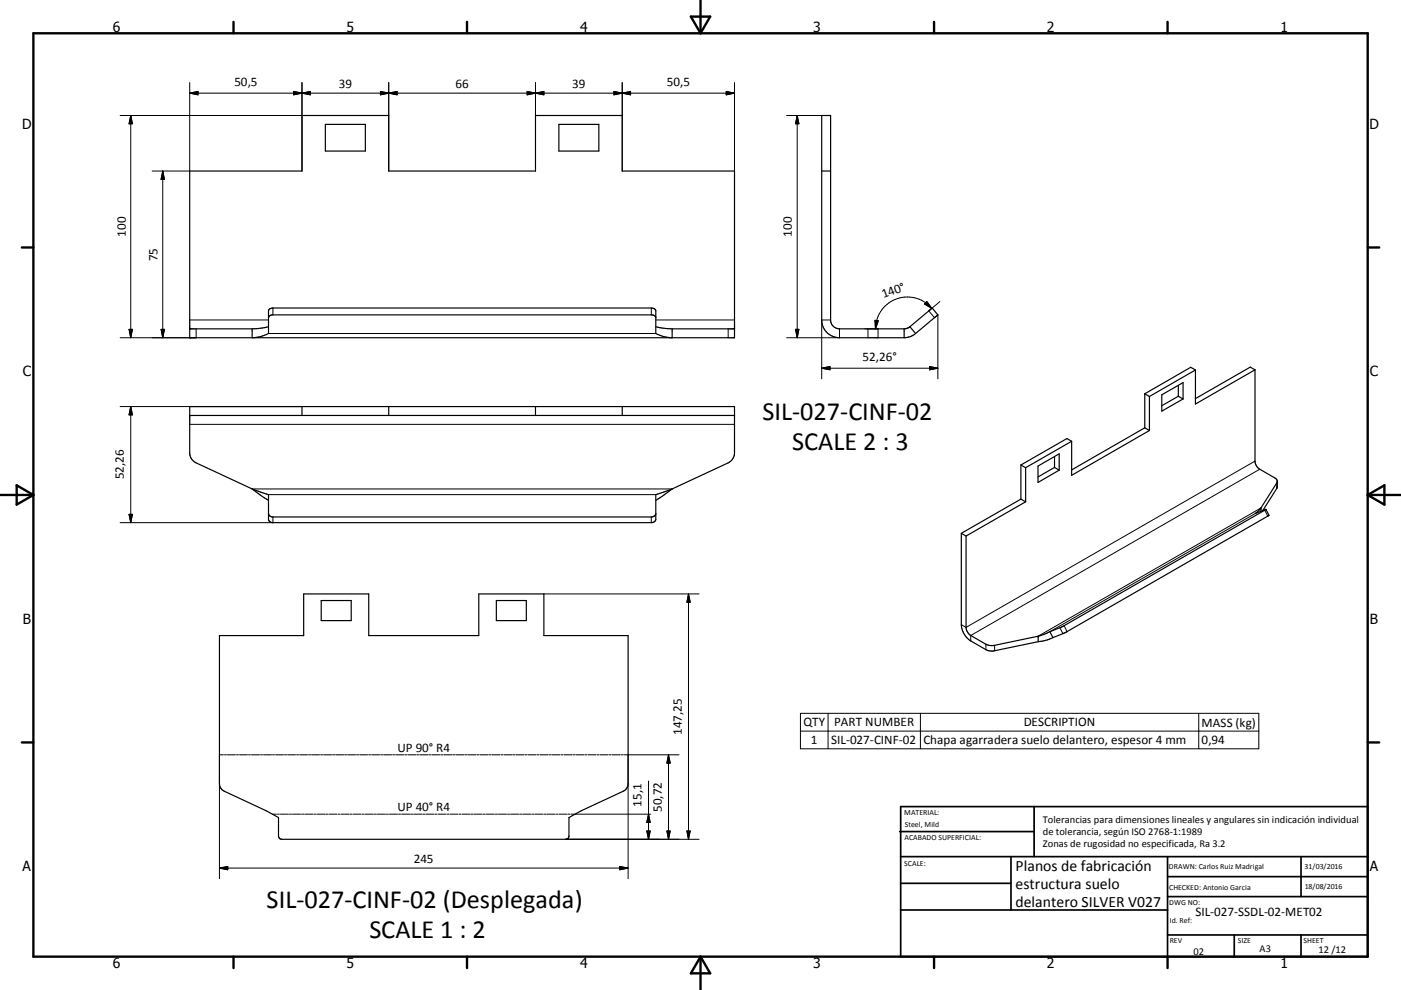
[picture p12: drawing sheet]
<svg xmlns="http://www.w3.org/2000/svg" width="420mm" height="297mm" viewBox="0 0 420 297" stroke-linecap="round" stroke-linejoin="round" font-family="sans-serif">
<g fill="none" stroke="#000" stroke-width=".36">
<path d="M97.5 37.3h12v8h-12zM167.6 37.3h11.9v8h-11.9zM56.9 51.3h33.6v-16.7h26v16.7h44v-16.7h26.1v16.7h33.6v50h-163.3zM246.4 51.3h2.6M56.9 98.7h18.7M75.6 98.7v2.6a11 11 0 0 0 4.9-1.2v-6.8a1.16 1.16 0 0 1 1.3-.9h113.5a1.2 1.2 0 0 1 1.3 .9v6.8l2.5 .9 2.4 .3v-2.6M80.5 95.3l.4-.6 .7-.2h113.9l.9 .3 .2 .5M80.5 98l-4.9 .7M196.6 98l4.9 .7M201.5 98.7h18.7M271.1 98.7h-19.4a2.68 2.68 0 0 1-2.7-2.7v-61.4h-2.6v61.4a5.4 5.4 0 0 0 5.3 5.3h19.4M271.1 98.7v2.6"/>
<path d="M272.8 98l1.7 2.1M272.8 98l-.8 .5-.9 .2M281.2 94.5h.1M281.2 94.5l-6.7 5.6M281.2 94.5l-1.7-2.1-6.7 5.6M274.5 100.1a5.3 5.3 0 0 1-3.4 1.2M343.2 118.1l1.4 .9M343.2 118.1v10.2M344.6 119v10.2M348.3 118.4l6.4-3.6v4.9l-6.4 3.6zM353.3 115.6v3.3M353.3 118.9l1.4 .8"/>
<path d="M353.3 118.9l-5 2.8M358.4 111l-1.4-.8-13.8 7.9M358.4 111l-13.8 8M376.3 111l-17.9 10.2v-10.2M376.3 111l-1.5-.9-16.4 9.5M376.3 111v27.3a3.1 3.1 0 0 0 1.4 2.5l4.7 2.7 .5 .8v2.1l-4.3 6.8M56.9 124.6h163.3M90.5 122v2.6M116.5 122v2.6M160.5 122v2.6M186.6 122v2.6M306.1 139.5l1.4 .8"/>
<path d="M306.1 139.5v10.2M311.2 139.8l6.4-3.7v5l-6.4 3.6zM316.2 137v3.2M321.3 132.4l-1.4-.8-13.8 7.9M321.3 132.4l-13.8 7.9M343.2 128.3l-21.9 12.7M343.2 128.3l1.4 .9M344.6 129.2l-23.3 13.4v-10.2M75.6 146.7l-16.8-7.8a3.3 3.3 0 0 1-1.9-3.1v-13.8h163.3v13.8a3.4 3.4 0 0 1-1.9 3.1l-16.8 7.8M75.6 146.7l4.9 1.7v7.4a1.21 1.21 0 0 0 1.3 1h113.5a1.25 1.25 0 0 0 1.3-1v-7.4l4.9-1.7M75.6 146.7l4.9 3.4M80.5 154.1a1.2 1.2 0 0 0 1.3 1h113.5a1.24 1.24 0 0 0 1.3-1"/>
<path d="M201.5 146.7l-4.9 3.4M288.2 160l1.4 .8M288.2 160v27.4a6.2 6.2 0 0 0 2.8 4.9l4.6 2.6a3.9 3.9 0 0 0 2.6 .3l13.1-2.7M306.1 149.7l1.4 .9M306.1 149.7l-17.9 10.3M307.5 150.6l-17.9 10.2M307.5 140.3v10.3M316.2 140.2l-5 2.9M316.2 140.2l1.4 .9M378 152.4l-1.7 1.7 3.2-1.3M378 152.4v1M379.5 152.8h.1"/>
<path d="M379.5 152.8l-60.7 35-4 1.7M379.5 152.8l.9 1.8M380.4 154.6l-60.6 35-4.1 1.7M380.4 154.6h.1M382.9 144.5l-4.9 7.9M289.6 160.8v27.4a3.1 3.1 0 0 0 1.4 2.5l4.6 2.6a3.9 3.9 0 0 0 2.6 .3l13.1-2.7M65.8 190.7h25.2v-12.5h19.5v12.5h33v-12.5h19.6v12.5h25.2v44.4a2.54 2.54 0 0 1-1.4 2.3l-12.6 5.8-3.7 2.1v5.7l-.4 .6-.6 .2h-85.3l-.4-.2-.4-.6v-5.7l-3.7-2.1-12.6-5.8a2.43 2.43 0 0 1-1.4-2.3zM96.3 180.2h9v6h-9zM148.8 180.2h9v6h-9zM311.3 190.9v1.6M314.8 189.5l.9 1.8M314.8 189.5l-3.5 1.4"/>
<path d="M315.7 191.3l-1.6 .7-2.8 .5"/>
</g>
<g fill="none" stroke="#000" stroke-width=".3">
<path d="M36 34.6h54.5M39.2 34.6v66.7M39.2 34.6l.5 2.5h-1zM56.9 27.9h163.3M56.9 27.9l2.5-.5v1.1zM56.9 24.8v26.5h-11.3M88 27.4v1.1l5-1.1v1.1zM90.5 24.8v26.5M114.1 27.4v1.1l4.9-1.1v1.1zM116.5 24.8v26.5M158.1 27.4v1.1l5-1.1v1.1zM160.5 24.8v26.5"/>
<path d="M184.1 27.4l4.9 1.1v-1.1l-4.9 1.1zM186.6 24.8v26.5M217.7 27.4l2.5 .5-2.5 .6zM220.2 24.8v26.5M235.8 34.6h10.6M239 34.6l.5 2.5h-1zM239 34.6v66.7M48.8 51.3v50M48.8 51.3l.5 2.5h-1zM38.7 98.8h1l-.5 2.5zM48.3 98.8h1l-.5 2.5zM56.9 96h23.6"/>
<path d="M58.8 98.7v2.6h-22.8M81.8 92.4v2.1M195.3 92.4v2.1M196.6 96h23.6M218.3 98.7v2.6M238.5 98.8h1l-.5 2.5zM249 96h-2.6v17.6M251.7 98.7v2.6h-15.9M259.3 98.7h3.9v2.6M260.2 98.7v2.6M262.3 96.1l1 .1-.8 2.5zM277.8 90.5l1.6 2-2.2-1.3z"/>
<path d="M279.4 92.5a9.6 9.6 0 0 0-5.2-3.2 9.6 9.6 0 0 0-11.4 6.9l-.3 2.5M281.2 94.5v19.1M281.8 90.5l-3.3 2.8 1.7 2M80.5 100.1h116.1M246.4 110.5h34.8M246.4 110.5l2.4-.5v1zM278.7 110l2.5 .5-2.5 .5zM36 122h54.5M39.2 122v34.8M39.2 122l.5 2.5h-1zM56.9 127.3h163.3M376.3 138.3l-86.7 49.9-1.4-.8"/>
<path d="M38.7 154.3h1l-.5 2.5zM75.6 146.7h125.9M80.5 148.4h116.1M81.8 155.1v1.7h-45.8M195.3 155.1v1.7M376.3 154.1l-61.5 35.4M377.7 140.8l-86.7 49.9v1.6M378 152.4l-66.7 38.5M379.2 153.1l.9 1.7M382.8 144.9v1.6M163.1 178.2h46.5M206.4 178.2v73.6"/>
<path d="M206.4 178.2l.5 2.5h-1zM295.6 193.3v1.6M298.2 193.6v1.6M317.8 188.3l.9 1.8M319 187.7l.9 1.8M240 214h137.4v10.6h-137.4zM240 219.3h137.4M248.3 214v10.6M275.9 214v10.6M359.4 214v10.6M67 226.5h-1.2v37.1M67.3 226.5h.6"/>
<path d="M68.2 226.5h2.4M70.9 226.5h.6M71.8 226.5h2.4M74.5 226.5h.6M75.4 226.5h2.4M78.1 226.5h.6M79 226.5h2.4M81.7 226.5h.6M82.6 226.5h2.4M85.3 226.5h.6M86.2 226.5h2.4M88.9 226.5h.6"/>
<path d="M89.8 226.5h2.4M92.5 226.5h.6M93.4 226.5h2.4M96.1 226.5h.6M97 226.5h2.4M99.7 226.5h.6M100.6 226.5h2.4M103.3 226.5h.6M104.2 226.5h2.4M106.9 226.5h.6M107.8 226.5h2.4M110.5 226.5h.6"/>
<path d="M111.4 226.5h2.4M114.1 226.5h.6M115 226.5h2.4M117.7 226.5h.6M118.6 226.5h2.4M121.3 226.5h.6M122.2 226.5h2.5M125 226.5h.5M125.8 226.5h2.5M128.5 226.5h.6M129.5 226.5h2.3M132.1 226.5h.7"/>
<path d="M133.1 226.5h2.3M135.7 226.5h.7M136.7 226.5h2.3M139.4 226.5h.6M140.2 226.5h2.5M143 226.5h.5M143.9 226.5h2.4M146.6 226.5h.6M147.5 226.5h2.4M150.2 226.5h.6M151.1 226.5h2.4M153.8 226.5h.6"/>
<path d="M154.7 226.5h2.4M157.4 226.5h.6M158.3 226.5h2.4M161 226.5h.6M161.9 226.5h2.4M164.6 226.5h.6M165.5 226.5h2.4M168.2 226.5h.6M169.1 226.5h2.4M171.8 226.5h.6M172.7 226.5h2.4M175.4 226.5h.6"/>
<path d="M176.3 226.5h2.4M179 226.5h.6M179.9 226.5h2.4M182.6 226.5h.6M183.5 226.5h2.4M186.2 226.5h.6M187.1 226.5h16.5M188.3 226.5v37.1M194.4 234.3v17.5M200.4 226.5v25.3M200.4 226.5l.5 2.4h-1zM81.7 244.3h1.2"/>
<path d="M83.2 244.3h.6M84.1 244.3h2.4M86.8 244.3h.6M87.7 244.3h2.4M90.4 244.3h.6M91.3 244.3h2.5M94.1 244.3h.6M95 244.3h2.4M97.7 244.3h.6M98.6 244.3h2.4M101.3 244.3h.6M102.2 244.3h2.5"/>
<path d="M105 244.3h.6M105.9 244.3h2.4M108.6 244.3h.6M109.5 244.3h2.4M112.2 244.3h.6M113.1 244.3h2.5M115.9 244.3h.5M116.8 244.3h2.4M119.5 244.3h.6M120.4 244.3h2.4M123.1 244.3h.6M124 244.3h2.4"/>
<path d="M126.7 244.3h.6M127.6 244.3h2.5M130.4 244.3h.6M131.3 244.3h2.4M134 244.3h.6M134.9 244.3h2.4M137.6 244.3h.6M138.5 244.3h2.5M141.3 244.3h.6M142.2 244.3h2.4M144.9 244.3h.6M145.8 244.3h2.4"/>
<path d="M148.5 244.3h.6M149.4 244.3h2.5M152.2 244.3h.6M153.1 244.3h2.4M155.8 244.3h.6M156.7 244.3h2.4M159.4 244.3h.6M160.3 244.3h2.5M163.1 244.3h.5M163.9 244.3h2.5M166.7 244.3h.6M167.6 244.3h2.4"/>
<path d="M169.6 251.8h40M170.3 244.3h.6M171.2 244.3h23.9M185.8 260l2.5 .4-2.5 .5zM193.9 249.3h1l-.5 2.5zM194.4 244.3l.5 2.4h-1zM199.9 249.3h1l-.5 2.5zM205.9 249.3h1l-.5 2.5zM65.8 260.4h122.5M65.8 260.4l2.5-.4v.9z"/>
</g>
<g fill="none" stroke="#000" stroke-width=".71">
<path d="M10 10h400v277h-400zM70 6.6v3.4M140 6.6v3.4M207.1 5h5.8l-2.9 5zM210 0v10M280 6.6v3.4M350 6.6v3.4M6.6 74.2h3.4M410 74.2h3.5M0 148.5h10M5 145.6l5 2.9-5 2.9zM410 148.5h10.1"/>
<path d="M410 148.5l5.1-2.9v5.8zM6.6 222.7h3.4M410 222.7h3.5M70 287v3.4M140 287v3.4M210 287v10M210 287l2.9 5h-5.8zM280 287v3.4M350 287v3.4"/>
</g>
<g fill="none" stroke="#000" stroke-width=".51">
<path d="M269.7 249.5h40.3M270 242h140v45h-140zM270 257h140M303.1 257v16M310 242v15M350 257v30M390.1 257v12M270 265h33.1M270 273h80M350 269h60M350 263h60M350 280.5h60"/>
<path d="M370 280.5v6.5M390.1 280.5v6.5"/>
</g>
<g fill="#000" stroke="#000" stroke-width=".3">
<path d="M39.2 34.6l.5 2.5h-1zM56.9 27.9l2.5-.5v1.1zM88 27.4l2.5 .5-2.5 .6zM90.5 27.9l2.5-.5v1.1zM114.1 27.4l2.4 .5-2.4 .6zM116.5 27.9l2.5-.5v1.1zM158.1 27.4l2.4 .5-2.4 .6zM160.5 27.9l2.6-.5v1.1zM184.1 27.4l2.5 .5-2.5 .6zM186.6 27.9l2.4-.5v1.1zM217.7 27.4l2.5 .5-2.5 .6zM239 34.6l.5 2.5h-1z"/>
<path d="M48.8 51.3l.5 2.5h-1zM38.7 98.8h1l-.5 2.5zM48.3 98.8h1l-.5 2.5zM238.5 98.8h1l-.5 2.5zM262.3 96.1l1 .1-.8 2.5zM277.8 90.5l1.6 2-2.2-1.3zM246.4 110.5l2.4-.5v1zM278.7 110l2.5 .5-2.5 .5zM39.2 122l.5 2.5h-1zM38.7 154.3h1l-.5 2.5zM206.4 178.2l.5 2.5h-1zM200.4 226.5l.5 2.4h-1z"/>
<path d="M65.8 260.4l2.5-.4v.9zM193.9 249.3h1l-.5 2.5zM194.4 244.3l.5 2.4h-1zM199.9 249.3h1l-.5 2.5zM205.9 249.3h1l-.5 2.5zM185.8 260l2.5 .4-2.5 .5z"/>
</g>
<g font-size="7.9">
<text x="228.6" y="126">SIL-027-CINF-02</text>
<text x="237.5" y="135">SCALE 2 : 3</text>
<text x="79.9" y="272.3">SIL-027-CINF-02 (Desplegada)</text>
<text x="110.7" y="281.3">SCALE 1 : 2</text>
</g>
<g font-size="4.7">
<text x="304.5" y="261.2">Planos de fabricación</text>
<text x="304.5" y="266.6">estructura suelo</text>
<text x="304.5" y="272">delantero SILVER V027</text>
</g>
<g font-size="4.2">
<text x="33.9" y="9.6">6</text>
<text x="103.9" y="9.6">5</text>
<text x="173.9" y="9.6">4</text>
<text x="243.8" y="9.6">3</text>
<text x="313.9" y="9.6">2</text>
<text x="383.9" y="9.6">1</text>
<text x="6.7" y="38.7">D</text>
<text x="410.5" y="38.7">D</text>
<text x="6.9" y="112.9">C</text>
<text x="410.7" y="112.9">C</text>
<text x="6.9" y="187.1">B</text>
<text x="410.7" y="187.1">B</text>
<text x="6.8" y="261.4">A</text>
<text x="410.7" y="261.4">A</text>
<text x="33.9" y="290.4">6</text>
<text x="103.9" y="290.4">5</text>
<text x="173.9" y="290.4">4</text>
<text x="243.8" y="290.4">3</text>
<text x="313.9" y="290.4">2</text>
<text x="383.9" y="290.4">1</text>
</g>
<g font-size="3.9">
<text x="70.3" y="25.8">50,5</text>
<text x="101.6" y="26.4">39</text>
<text x="136.6" y="26.4">66</text>
<text x="171.5" y="26.4">39</text>
<text x="199.9" y="25.8">50,5</text>
<text x="37.7" y="71" transform="rotate(-90 37.7 71)">100</text>
<text x="237.4" y="71" transform="rotate(-90 237.4 71)">100</text>
<text x="47.2" y="78.3" transform="rotate(-90 47.2 78.3)">75</text>
<text x="264.8" y="89.5" transform="rotate(-20 264.8 89.5)">140°</text>
<text x="258.6" y="108.4">52,26°</text>
<text x="37.1" y="143.8" transform="rotate(-90 37.1 143.8)">52,26</text>
<text x="204.4" y="220.5" transform="rotate(-90 204.4 220.5)">147,25</text>
<text x="240.9" y="217.9">QTY</text>
<text x="250.1" y="217.9">PART NUMBER</text>
<text x="306.9" y="217.9">DESCRIPTION</text>
<text x="360.3" y="218">MASS (kg)</text>
<text x="119.1" y="225.6">UP 90° R4</text>
<text x="243.1" y="223.3">1</text>
<text x="249.2" y="223.3">SIL-027-CINF-02</text>
<text x="276.9" y="223.3">Chapa agarradera suelo delantero, espesor 4 mm</text>
<text x="360.3" y="223.3">0,94</text>
<text x="119.1" y="243.4">UP 40° R4</text>
<text x="192.4" y="242.1" transform="rotate(-90 192.4 242.1)">15,1</text>
<text x="198.4" y="243.6" transform="rotate(-90 198.4 243.6)">50,72</text>
<text x="124" y="258.8">245</text>
<text x="358.4" y="274.9">SIL-027-SSDL-02-MET02</text>
</g>
<g font-size="3.1">
<text x="312.7" y="246.8">Tolerancias para dimensiones lineales y angulares sin indicación individual</text>
<text x="312.7" y="250.4">de tolerancia, según ISO 2768-1:1989</text>
<text x="312.7" y="254">Zonas de rugosidad no especificada, Ra 3.2</text>
<text x="357.8" y="286.5">02</text>
<text x="377.6" y="285.6">A3</text>
<text x="395.3" y="285.9">12 /12</text>
</g>
<g font-size="2.4">
<text x="271.1" y="244.4">MATERIAL:</text>
<text x="271.2" y="252">ACABADO SUPERFICIAL:</text>
<text x="271.3" y="248">Steel, Mild</text>
<text x="271.1" y="259.7">SCALE:</text>
<text x="350.4" y="260.8">DRAWN: Carlos Ruiz Madrigal</text>
<text x="391.1" y="260.6">31/03/2016</text>
<text x="350.5" y="267">CHECKED: Antonio Garcia</text>
<text x="391.2" y="266.7">18/08/2016</text>
<text x="350.5" y="271.4">DWG NO:</text>
<text x="350.7" y="276.9">Id. Ref:</text>
<text x="350.7" y="282.8">REV</text>
<text x="371.1" y="282.9">SIZE</text>
<text x="390.8" y="283">SHEET</text>
</g>
</svg>
